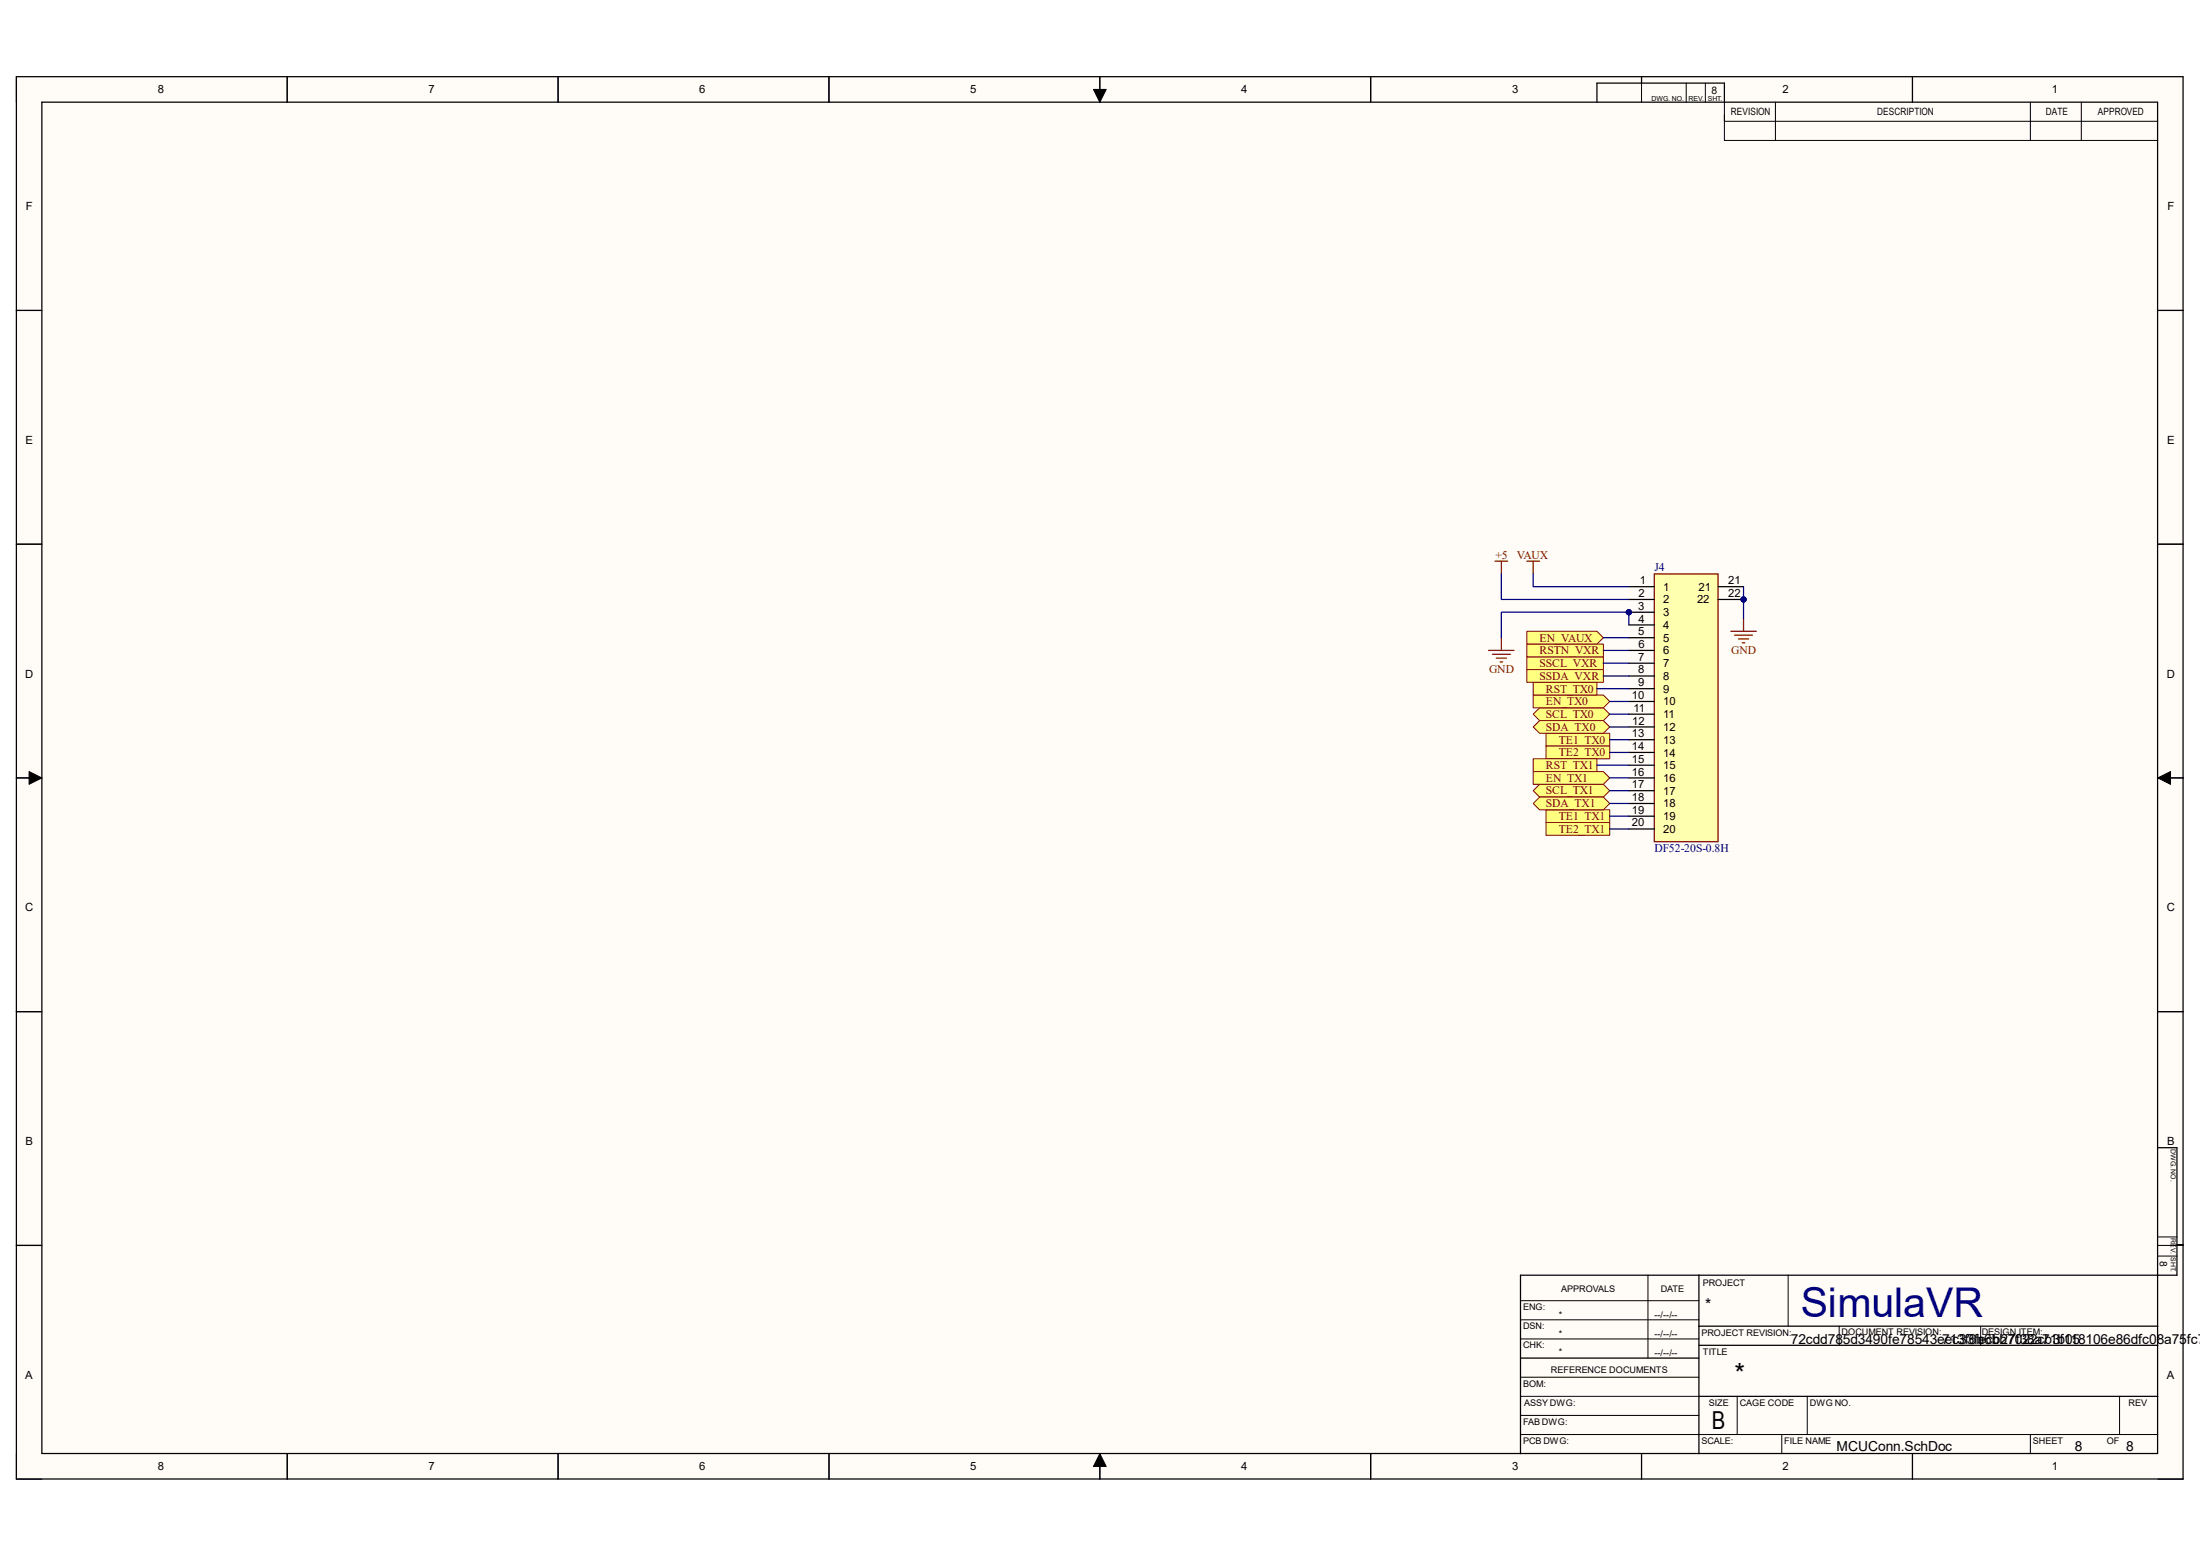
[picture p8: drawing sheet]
<svg xmlns="http://www.w3.org/2000/svg" width="297mm" height="210mm" viewBox="0 0 297 210" stroke-linecap="round" stroke-linejoin="round" font-family="sans-serif">
<g fill="#fffcf8">
<path d="M2.2 10.4h292.6v189.2h-292.6z" fill-rule="evenodd"/>
<path d="M5.7 13.8h285.6v182.4h-285.6z" fill-rule="evenodd"/>
</g>
<g fill="none" stroke="#000" stroke-width=".14">
<path d="M2.2 10.3v3.5M38.8 10.3v3.5M75.3 10.3v3.5M111.9 10.4v3.4M147.6 12.1h1.7l-.8 1.7zM148.5 10.4v3.4M185 10.4v3.4M221.6 10.4v3.4M227.6 11.2v2.6M230.2 11.2v2.6M232.8 13.8v5.2h58.5M232.8 16.4h58.5"/>
<path d="M239.7 13.8v5.2M258.2 10.4v3.4M274.1 13.8v5.2M281 13.8v5.2M2.2 41.9h3.4M291.3 41.9h3.5M2.2 73.4h3.4M291.3 73.4h3.5M2.2 105h3.4M3.9 104.1l1.7 .9-1.7 .9zM291.3 105l1.7-.9v1.8zM291.3 105h3.5"/>
<path d="M2.2 136.5h3.4M291.3 136.5h3.5M2.2 168.1h3.4M205.3 178.1h24.1M205.3 175.6h24.1M222.5 172.1v11.2M241.4 172.1v6.9M248.3 179v2.6M267.4 179v2.6M291.3 168.1h3.5M291.3 169.5h2.6M291.3 167h2.6"/>
<path d="M2.2 196.2v3.4h3.5M38.8 196.2v3.4M75.3 196.2v3.4M111.9 196.2v3.4M148.5 196.2l.8 1.7h-1.7zM148.5 196.2v3.4M185 196.2v3.4M205.3 193.6h86M205.3 180.7h24.1M205.3 188.5h24.1M205.3 185.9h24.1M205.3 191h24.1"/>
<path d="M221.6 196.2v3.4M234.5 188.5v5.1M240.5 193.6v2.6M244 188.5v5.1M258.2 196.2v3.4M274.1 193.6v2.6M286.2 188.5v5.1M291.3 199.6h3.5"/>
</g>
<g fill="none" stroke="#000" stroke-width=".17">
<path d="M2.2 10.4h292.5v189.2h-292.5zM5.7 13.8h285.6v182.4h-285.6zM38.8 10.3v3.5M75.3 10.3v3.5M111.9 10.4v3.4M148.5 10.4v3.4M185 10.4v3.4M215.6 13.8v-2.6h17.2v2.6M221.6 10.4v.8M258.2 10.4v3.4M2.2 41.9h3.4M291.3 41.9h3.5"/>
<path d="M2.2 73.4h3.4M291.3 73.4h3.5M2.2 105h3.4M291.3 105h3.5M2.2 136.5h3.4M291.3 136.5h3.5M291.3 154.9h2.6v17.2h-88.6v24.1M2.2 168.1h3.4M229.4 179h61.9M229.4 172.1v24.1M293.9 168h.9M38.8 196.2v3.4"/>
<path d="M75.3 196.2v3.4M111.9 196.2v3.4M148.5 196.2v3.4M185 196.2v3.4M205.3 183.3h24.1M221.6 196.2v3.4M229.4 181.6h61.9M229.4 188.5h61.9M258.2 196.2v3.4"/>
</g>
<path d="M147.6 12.1h1.7l-.8 1.7zM3.9 104.1l1.7 .9-1.7 .9zM291.3 105l1.7-.9v1.8zM148.5 196.2l.8 1.7h-1.7z" fill="#000"/>
<path d="M208.7 109.3h8.6v1.7h-8.6z" fill-rule="evenodd" fill="#ffff80"/>
<path d="M208.7 109.3h8.6v1.7h-8.6z" fill="none" stroke="#800000" stroke-width=".14"/>
<path d="M208.7 111h8.6v1.7h-8.6z" fill-rule="evenodd" fill="#ffff80"/>
<path d="M208.7 111h8.6v1.7h-8.6z" fill="none" stroke="#800000" stroke-width=".14"/>
<path d="M207 106.7l.9-.8h8.6l.8 .8-.8 .9h-8.6z" fill-rule="evenodd" fill="#ffff80"/>
<path d="M207 106.7l.9-.8h8.6l.8 .8-.8 .9h-8.6z" fill="none" stroke="#800000" stroke-width=".14"/>
<path d="M207.9 107.6h8.6l.8 .8-.8 .9h-8.6l-.9-.9z" fill-rule="evenodd" fill="#ffff80"/>
<path d="M207.9 107.6h8.6l.8 .8-.8 .9h-8.6l-.9-.9z" fill="none" stroke="#800000" stroke-width=".14"/>
<path d="M207 104.1h9.5l.8 .9-.8 .9h-9.5z" fill-rule="evenodd" fill="#ffff80"/>
<path d="M207 104.1h9.5l.8 .9-.8 .9h-9.5z" fill="none" stroke="#800000" stroke-width=".14"/>
<path d="M208.7 99h8.6v1.7h-8.6z" fill-rule="evenodd" fill="#ffff80"/>
<path d="M208.7 99h8.6v1.7h-8.6z" fill="none" stroke="#800000" stroke-width=".14"/>
<path d="M208.7 100.7h8.6v1.7h-8.6z" fill-rule="evenodd" fill="#ffff80"/>
<path d="M208.7 100.7h8.6v1.7h-8.6z" fill="none" stroke="#800000" stroke-width=".14"/>
<path d="M207 96.4l.9-.9h8.6l.8 .9-.8 .9h-8.6z" fill-rule="evenodd" fill="#ffff80"/>
<path d="M207 96.4l.9-.9h8.6l.8 .9-.8 .9h-8.6z" fill="none" stroke="#800000" stroke-width=".14"/>
<path d="M207 98.1l.9-.8h8.6l.8 .8-.8 .9h-8.6z" fill-rule="evenodd" fill="#ffff80"/>
<path d="M207 98.1l.9-.8h8.6l.8 .8-.8 .9h-8.6z" fill="none" stroke="#800000" stroke-width=".14"/>
<path d="M207 93.8h9.5l.8 .9-.8 .8h-9.5z" fill-rule="evenodd" fill="#ffff80"/>
<path d="M207 93.8h9.5l.8 .9-.8 .8h-9.5z" fill="none" stroke="#800000" stroke-width=".14"/>
<path d="M207 92.1h8.6v1.7h-8.6z" fill-rule="evenodd" fill="#ffff80"/>
<path d="M207 92.1h8.6v1.7h-8.6z" fill="none" stroke="#800000" stroke-width=".14"/>
<path d="M207 102.4h8.6v1.7h-8.6z" fill-rule="evenodd" fill="#ffff80"/>
<path d="M207 102.4h8.6v1.7h-8.6z" fill="none" stroke="#800000" stroke-width=".14"/>
<path d="M206.1 88.7h10.4v1.7h-10.4z" fill-rule="evenodd" fill="#ffff80"/>
<path d="M206.1 88.7h10.4v1.7h-10.4z" fill="none" stroke="#800000" stroke-width=".14"/>
<path d="M206.1 90.4h10.4v1.7h-10.4z" fill-rule="evenodd" fill="#ffff80"/>
<path d="M206.1 90.4h10.4v1.7h-10.4z" fill="none" stroke="#800000" stroke-width=".14"/>
<path d="M206.1 86.9h10.4v1.8h-10.4z" fill-rule="evenodd" fill="#ffff80"/>
<path d="M206.1 86.9h10.4v1.8h-10.4z" fill="none" stroke="#800000" stroke-width=".14"/>
<circle cx="219.9" cy="82.6" r=".34" fill="#000080"/>
<circle cx="219.9" cy="82.6" r=".34" fill="none" stroke="#000080" stroke-width=".14"/>
<circle cx="235.4" cy="80.9" r=".34" fill="#000080"/>
<circle cx="235.4" cy="80.9" r=".34" fill="none" stroke="#000080" stroke-width=".14"/>
<path d="M223.3 77.5h8.6v36.1h-8.6z" fill-rule="evenodd" fill="#ffffb0"/>
<path d="M223.3 77.5h8.6v36.1h-8.6z" fill="none" stroke="#800000" stroke-width=".17"/>
<path d="M219.9 79.2h3.4M219.9 80.9h3.4M219.9 82.6h3.4" fill="none" stroke="#000" stroke-width=".17"/>
<circle cx="219.9" cy="82.6" r=".34" fill="#000080"/>
<circle cx="219.9" cy="82.6" r=".34" fill="none" stroke="#000080" stroke-width=".14"/>
<g fill="none" stroke="#000" stroke-width=".17">
<path d="M231.9 79.2h3.5M219.9 84.3h3.4M219.9 86.1h3.4M219.9 87.8h3.4M219.9 89.5h3.4M219.9 91.2h3.4M219.9 93h3.4M219.9 94.7h3.4M219.9 96.4h3.4M219.9 98.1h3.4M219.9 99.8h3.4M231.9 80.9h3.5"/>
<path d="M219.9 101.6h3.4M219.9 103.3h3.4M219.9 105h3.4M219.9 106.7h3.4M219.9 108.4h3.4M219.9 110.2h3.4M219.9 111.9h3.4"/>
</g>
<circle cx="235.4" cy="80.9" r=".34" fill="#000080"/>
<circle cx="235.4" cy="80.9" r=".34" fill="none" stroke="#000080" stroke-width=".14"/>
<path d="M233.7 85.2h3.4M234.2 85.7h2.4M234.7 86.2h1.4M235.2 86.8h.4M235.4 83.5v1.7" fill="none" stroke="#800000" stroke-width=".17"/>
<path d="M206.1 85.2h9.5l.9 .9-.9 .8h-9.5z" fill-rule="evenodd" fill="#ffff80"/>
<path d="M206.1 85.2h9.5l.9 .9-.9 .8h-9.5z" fill="none" stroke="#800000" stroke-width=".14"/>
<path d="M201.8 75.7h1.7M202.7 75.7v1.8M206.1 75.7h1.8M207 75.7v1.8M201 87.8h3.4M201.5 88.3h2.4M202 88.8h1.4M202.5 89.3h.4M202.7 86.1v1.7" fill="none" stroke="#800000" stroke-width=".17"/>
<g fill="none" stroke="#000080" stroke-width=".17">
<path d="M235.4 79.2v4.3M215.6 93h4.3M216.5 87.8h3.4M216.5 89.5h3.4M216.5 91.2h3.4M217.3 94.7h2.6M217.3 96.4h2.6M217.3 98.1h2.6M217.3 99.8h2.6M215.6 103.3h4.3M217.3 105h2.6M217.3 106.7h2.6"/>
<path d="M217.3 108.4h2.6M217.3 110.2h2.6M217.3 111.9h2.6M217.3 101.6h2.6"/>
</g>
<circle cx="235.4" cy="80.9" r=".34" fill="#000080"/>
<circle cx="235.4" cy="80.9" r=".34" fill="none" stroke="#000080" stroke-width=".14"/>
<path d="M216.5 86.1h3.4M219.9 84.3v-1.7h-17.2v3.5" fill="none" stroke="#000080" stroke-width=".17"/>
<circle cx="219.9" cy="82.6" r=".34" fill="#000080"/>
<circle cx="219.9" cy="82.6" r=".34" fill="none" stroke="#000080" stroke-width=".14"/>
<path d="M202.7 77.5v3.4h17.2M207 77.5v1.7h12.9" fill="none" stroke="#000080" stroke-width=".17"/>
<text font-size="5.5" fill="#000080" x="243.1" y="177.8">SimulaVR</text>
<text font-size="3.7" x="234.2" y="186.6">*</text>
<text font-size="3.3" x="231.1" y="192.9">B</text>
<text font-size="2.2" x="230.2" y="176.8">*</text>
<g font-size="1.9">
<text x="241.8" y="181.4">72cdd785d3490fe78543eec33fecb27f38a71b05</text>
<text x="262.2" y="181.4">713f6b6bb7022cb3f118106e86dfc08a75fc79</text>
<text x="247.9" y="195.8">MCUConn.SchDoc</text>
<text x="280.1" y="195.8">8</text>
<text x="287" y="195.8">8</text>
</g>
<g font-size="1.6" fill="#800000">
<text x="201.9" y="75.4">+5</text>
<text x="204.8" y="75.4">VAUX</text>
<text x="207.9" y="88.3">RSTN_VXR</text>
<text x="207.9" y="86.6">EN_VAUX</text>
<text x="233.7" y="88.3">GND</text>
<text x="201" y="90.9">GND</text>
<text x="207.9" y="90">SSCL_VXR</text>
<text x="207.9" y="91.7">SSDA_VXR</text>
<text x="208.7" y="95.2">EN_TX0</text>
<text x="208.7" y="93.5">RST_TX0</text>
<text x="208.7" y="96.9">SCL_TX0</text>
<text x="208.7" y="98.6">SDA_TX0</text>
<text x="210.4" y="100.4">TE1_TX0</text>
<text x="208.7" y="107.2">SCL_TX1</text>
<text x="208.7" y="105.5">EN_TX1</text>
<text x="208.7" y="103.8">RST_TX1</text>
<text x="210.4" y="102.1">TE2_TX0</text>
<text x="208.7" y="109">SDA_TX1</text>
<text x="210.4" y="110.7">TE1_TX1</text>
<text x="210.4" y="112.4">TE2_TX1</text>
</g>
<g font-size="1.6" fill="#000080">
<text x="223.4" y="77.1">J4</text>
<text x="223.4" y="115">DF52-20S-0.8H</text>
</g>
<g font-size="1.5">
<text x="21.3" y="12.6">8</text>
<text x="57.8" y="12.6">7</text>
<text x="94.4" y="12.6">6</text>
<text x="131" y="12.6">5</text>
<text x="167.6" y="12.6">4</text>
<text x="204.1" y="12.6">3</text>
<text x="240.7" y="12.6">2</text>
<text x="277" y="12.6">1</text>
<text x="3.5" y="28.4">F</text>
<text x="292.6" y="28.4">F</text>
<text x="3.4" y="59.9">E</text>
<text x="292.6" y="59.9">E</text>
<text x="221.1" y="82.3">3</text>
<text x="221.2" y="80.6">2</text>
<text x="221.4" y="78.9">1</text>
<text x="224.5" y="79.7">1</text>
<text x="224.5" y="81.4">2</text>
<text x="224.5" y="83.1">3</text>
<text x="229.1" y="81.4">22</text>
<text x="229.3" y="79.7">21</text>
<text x="233.3" y="78.9">21</text>
<text x="233.3" y="80.6">22</text>
<text x="221.1" y="85.7">5</text>
<text x="221.1" y="89.2">7</text>
<text x="221.2" y="84">4</text>
<text x="221.2" y="87.5">6</text>
<text x="224.5" y="84.9">4</text>
<text x="224.5" y="86.6">5</text>
<text x="224.5" y="88.3">6</text>
<text x="3.4" y="91.5">D</text>
<text x="220.3" y="94.4">10</text>
<text x="221.1" y="90.9">8</text>
<text x="221.1" y="92.6">9</text>
<text x="224.5" y="90">7</text>
<text x="224.5" y="91.8">8</text>
<text x="224.5" y="93.5">9</text>
<text x="224.5" y="95.2">10</text>
<text x="292.5" y="91.5">D</text>
<text x="220.3" y="99.5">13</text>
<text x="220.3" y="101.2">14</text>
<text x="220.3" y="97.8">12</text>
<text x="220.5" y="96.1">11</text>
<text x="224.5" y="96.9">11</text>
<text x="224.5" y="98.6">12</text>
<text x="224.5" y="100.4">13</text>
<text x="220.3" y="103">15</text>
<text x="220.3" y="104.7">16</text>
<text x="220.3" y="106.4">17</text>
<text x="224.5" y="102.1">14</text>
<text x="224.5" y="103.8">15</text>
<text x="224.5" y="105.5">16</text>
<text x="224.5" y="107.3">17</text>
<text x="220.3" y="108.1">18</text>
<text x="220.3" y="109.9">19</text>
<text x="220.3" y="111.5">20</text>
<text x="224.5" y="109">18</text>
<text x="224.5" y="110.7">19</text>
<text x="224.5" y="112.4">20</text>
<text x="3.4" y="123">C</text>
<text x="292.5" y="123">C</text>
<text x="3.4" y="154.6">B</text>
<text x="292.6" y="154.6">B</text>
<text x="3.4" y="186.1">A</text>
<text x="292.5" y="186.1">A</text>
<text x="21.3" y="198.5">8</text>
<text x="57.8" y="198.5">7</text>
<text x="94.4" y="198.5">6</text>
<text x="131" y="198.5">5</text>
<text x="167.6" y="198.5">4</text>
<text x="204.1" y="198.5">3</text>
<text x="240.7" y="198.5">2</text>
<text x="277" y="198.5">1</text>
</g>
<g font-size="1.4">
<text x="231.1" y="12.7">8</text>
<text x="233.7" y="15.6">REVISION</text>
<text x="253.4" y="15.6">DESCRIPTION</text>
<text x="276.2" y="15.6">DATE</text>
<text x="283.2" y="15.6">APPROVED</text>
<text x="291.6" y="170.2" transform="rotate(90 291.6 170.2)">8</text>
</g>
<g font-size="1.2">
<text x="229.9" y="173.6">PROJECT</text>
<text x="205.6" y="176.8">ENG:</text>
<text x="205.6" y="179.4">DSN:</text>
<text x="210.4" y="177.9">*</text>
<text x="210.8" y="174.4">APPROVALS</text>
<text x="223.4" y="177.9">--/--/--</text>
<text x="224.2" y="174.4">DATE</text>
<text x="205.6" y="182">CHK:</text>
<text x="209.4" y="185.3">REFERENCE DOCUMENTS</text>
<text x="210.4" y="180.5">*</text>
<text x="210.4" y="182.9">*</text>
<text x="223.4" y="180.5">--/--/--</text>
<text x="223.4" y="183">--/--/--</text>
<text x="229.7" y="180.3">PROJECT REVISION:</text>
<text x="229.9" y="182.9">TITLE</text>
<text x="248.6" y="180.1">DOCUMENT REVISION:</text>
<text x="267.5" y="180.1">DESIGN ITEM:</text>
<text x="205.6" y="187.2">BOM:</text>
<text x="205.8" y="189.7">ASSY DWG:</text>
<text x="230.7" y="189.7">SIZE</text>
<text x="234.9" y="189.7">CAGE CODE</text>
<text x="244.3" y="189.7">DWG NO.</text>
<text x="287.4" y="189.7">REV</text>
<text x="205.6" y="192.3">FAB DWG:</text>
<text x="205.6" y="194.9">PCB DWG:</text>
<text x="229.7" y="194.9">SCALE:</text>
<text x="240.9" y="194.9">FILE NAME</text>
<text x="274.5" y="194.9">SHEET</text>
<text x="284.4" y="194.9">OF</text>
</g>
<g font-size=".9">
<text x="223" y="13.6">DWG. NO.</text>
<text x="228" y="13.6">REV. SHT.</text>
<text x="293.1" y="155.1" transform="rotate(90 293.1 155.1)">DWG. NO.</text>
<text x="293.1" y="167.1" transform="rotate(90 293.1 167.1)">REV. SHT.</text>
</g>
</svg>
